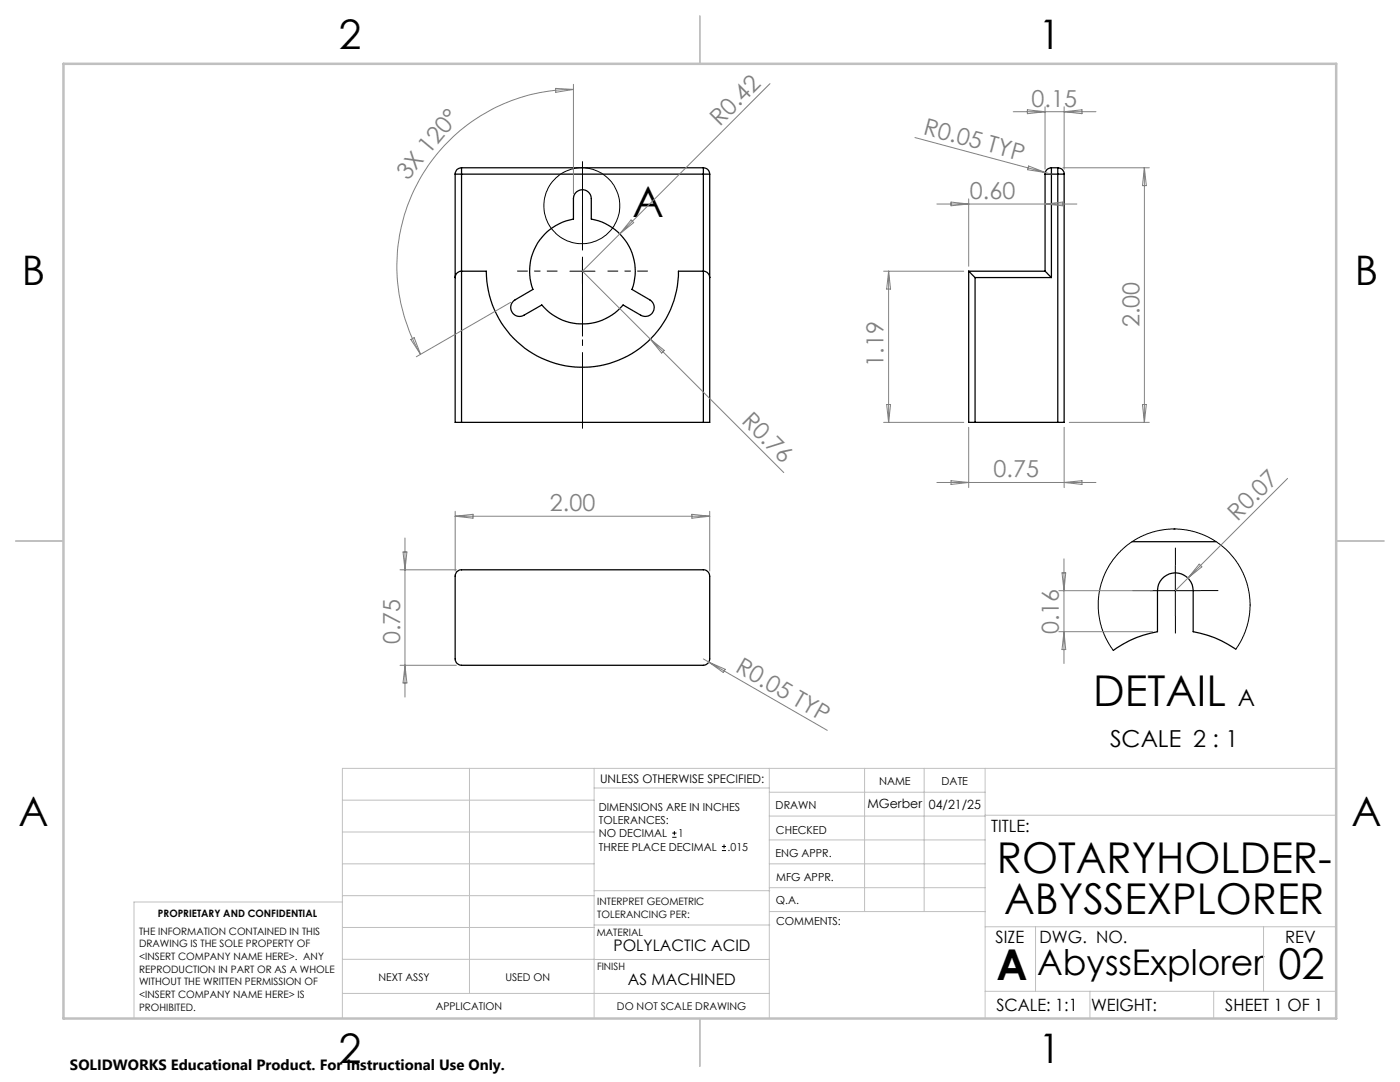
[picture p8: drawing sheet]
<svg xmlns="http://www.w3.org/2000/svg" width="279mm" height="216mm" viewBox="0 0 279 216" stroke-linecap="round" stroke-linejoin="round" font-family="sans-serif">
<g fill="none" stroke="#000" stroke-width=".25">
<path d="M90.8 34.7v49.6h1.3M90.8 34.7h1.3M92.1 33.5v1.2M92.1 33.5a1.21 1.21 0 0 0-1.3 1.2M92.1 34.7v49.6M92.1 34.7h48.3M92.1 33.5h48.3M115.1 38.3a1.77 1.77 0 0 1 1.9-.3 1.77 1.77 0 0 1 1 1.6v4.1a10.5 10.5 0 0 1 8.1 14l3.6 2.1a1.78 1.78 0 0 1 .6 2.5 1.78 1.78 0 0 1-2.4 .6l-3.5-2a10.6 10.6 0 0 1-16.3 0l-3.5 2a1.77 1.77 0 0 1-2.4-.7 1.77 1.77 0 0 1 .6-2.4l3.6-2.1a10.5 10.5 0 0 1 8-14v-4.1l.1-.6zM140.4 33.5v1.2M140.4 34.7h1.2M140.4 33.5a1.26 1.26 0 0 1 1.2 1.2M140.4 34.7v49.6"/>
<path d="M141.6 34.7v49.6h-1.2M208.6 34.7h1.2M208.6 34.7v19.4M209.8 33.5v1.2M209.8 33.5a1.26 1.26 0 0 0-1.2 1.2M209.8 34.7h1.3M209.8 33.5h1.3M209.8 34.7v20.7M211.1 33.5v1.2M211.1 33.5a1.21 1.21 0 0 1 1.3 1.2M211.1 34.7h1.3M211.1 34.7v49.6"/>
<path d="M212.4 34.7v49.6h-1.3M90.8 55.4a1.25 1.25 0 0 1 1.3-1.3h4.9a19.2 19.2 0 0 0 19.2 19.2 19.2 19.2 0 0 0 19.2-19.2h5a1.25 1.25 0 0 1 1.2 1.3M193.3 54.1l1.3 1.3M193.3 54.1v30.2h1.3M193.3 54.1h15.3M194.6 55.4v28.9M194.6 55.4h15.2M208.6 54.1l1.2 1.3M92.1 84.3h48.3M194.6 84.3h16.5M91.2 114.1l.7-.4h48.5a1.26 1.26 0 0 1 1.2 1.3v16.5a1.33 1.33 0 0 1-1.2 1.3h-48.3a1.26 1.26 0 0 1-1.3-1.3v-16.8zM225.9 108.1h16.8"/>
<path d="M234.3 105.6h.1M246.6 129.5l-.3-.2a20.7 20.7 0 0 0-8.2-3.3v-8.1a3.6 3.6 0 0 0-3.5-3.6 3.6 3.6 0 0 0-3.6 3.6v8.1a20.6 20.6 0 0 0-8.8 3.8"/>
</g>
<g fill="none" stroke="#000" stroke-width=".2">
<path d="M113.7 54.1h5M116.2 51.6v5M229.6 117.9h10M234.6 112.9v10M246.6 129.5l1.1-1.6 .8-1.8 .7-2.5 .2-1.8v-2.2l-.3-2.2-.6-2.2-.7-1.4-1.2-2-1.2-1.4-1.3-1.3-2-1.4-1.7-.9-2.1-.7-2.1-.4-2.6-.1-2.2 .2-2.5 .7-1.8 .9-1.5 .9-1.3 1.1-1.5 1.4-1.3 1.7-.9 1.8-.9 2.3-.4 1.9-.1 1.3 .1 2.6 .3 2 .6 1.8 .9 2 1.1 1.6M134.2 167.1h.8M134.2 166.2h.8M134.6 165.8v.9M144.1 169.7h.8M144.1 168.9h.8M144.5 168.5v.8"/>
<circle cx="116.1" cy="41" r="7.6"/>
</g>
<g fill="none" stroke="#808080" stroke-width=".2">
<path d="M110.9 17.6l3.5 .3-3.5 .5zM114.4 17.9a35.2 35.2 0 0 0-30.5 52.8M114.4 16.8v21.8M153.7 16.7l-37.5 37.4 13.6 13.6M182.6 27.4l26 7M193.3 39.7v13.4M202.2 22.3h16.5M205 21.9l3.6 .4-3.6 .4zM205.3 33.1l3.3 1.3-3.5-.5zM208.6 21.3v12.5M208.6 34.4l1.2 .3M212.1 33.5h17.3"/>
<path d="M212.4 21.3v12.5M212.4 22.3l3.5-.4v.8zM228.4 33.5v50.8M228.4 33.5l.4 3.5h-.8zM125.9 43.9l.6 .5-2.8 2.3zM176.4 54.1h15.9M177.3 54.1v30.2M177.3 54.1l.4 3.6h-.7zM187 40.7h27.9M189.8 40.3l3.5 .4-3.5 .4zM208.6 40.7l3.5-.4v.8zM82 67.7l.7-.3 1.2 3.3z"/>
<path d="M101.9 60.3l-18.8 10.9M129.8 67.7l26.6 26.6M129.8 67.7l2.8 2.2-.6 .5zM176.4 84.3h15.9M177 80.7h.7l-.4 3.6zM187 96.3h31.7M189.8 95.9l3.5 .4-3.5 .4zM193.3 85.3v12M212.4 85.3v12M212.4 96.3l3.5-.4v.8zM213.4 84.3h16M228 80.7h.8l-.4 3.6z"/>
<path d="M257 95.5l-22.4 22.4M79.8 113.7h11.3M80.4 110.1h.8l-.4 3.6zM80.8 107.4v31.7M90.8 102v11.9M90.8 103h50.8M90.8 103l3.6-.4v.8zM138.1 102.6l3.5 .4-3.5 .4zM141.6 102v11.9M211.3 117.9h18.7M211.9 114.3h.8l-.4 3.6zM212.3 111.5v20.9"/>
<path d="M239.3 112.6l.6 .5-2.8 2.3zM79.8 132.8h11.3M80.8 132.8l.4 3.5h-.8zM140.4 131.5l1.1 .6M141.5 132.1l23.6 13.6M141.5 132.1l3.2 1.5-.3 .6zM211.3 126h18.7M212.3 126l.4 3.6h-.8z"/>
</g>
<path d="M229.6 117.8h-3.6M234.6 112.8v-3.5M239.6 117.8h3.5M234.6 122.8v3.6" fill="none" stroke="#000" stroke-width=".2" stroke-dasharray="15.2 1.3 1.3 1.3" stroke-linecap="butt"/>
<path d="M116.2 86.3v-54.8" fill="none" stroke="#000" stroke-width=".2" stroke-dasharray="15.2 1.3 1.3 1.3" stroke-dashoffset="-.7" stroke-linecap="butt"/>
<path d="M111.2 54.1h-8M116.2 49.1v-8M116.2 59.1v8M121.2 54.1h8.1" fill="none" stroke="#000" stroke-width=".2" stroke-dasharray="15.2 1.3 1.3 1.3" stroke-dashoffset="13.1" stroke-linecap="butt"/>
<g fill="none" stroke="#c0c0c0" stroke-width=".2">
<path d="M68.3 159.7h50.3M93.7 153.3v44.9M118.6 153.3v49.9M118.6 157.2h34.9M153.5 153.3v49.9M153.5 158.1h43.1M172.5 153.3v28.6M184.4 153.3v28.6M196.6 153.3v49.9M266.7 153.3h-198.4v49.9M68.3 178.7h50.3M68.3 172.4h50.3"/>
<path d="M68.3 166h50.3M68.3 180h-41.6v23.2M118.6 177.7h35M153.5 167.6h43.1M153.5 162.8h43.1M153.5 172.4h43.1M153.5 177.1h43.1M196.6 162.7h70.1M68.3 198.2h85.2M68.3 191.4l85.2 .1M68.3 185.1h50.3M118.6 184.6h35"/>
<path d="M153.6 181.9h43M196.6 197.8h70.1M196.6 184.9h70.1M206.7 184.9v12.9M217.5 197.8v5.4M242.2 197.8v5.4M252.2 184.9v12.9"/>
</g>
<path d="M139.7 3.2v9.5M3.1 107.9h9.6M266.7 107.9h9.5M139.7 203.2v9.6" fill="none" stroke="#c0c0c0" stroke-width=".25"/>
<path d="M12.7 12.7h254v190.5h-254z" fill="none" stroke="#c0c0c0" stroke-width=".5"/>
<g font-size="8.5">
<text x="126.2" y="43.4">A</text>
<text x="218.2" y="140.8">DETAIL</text>
<text x="198.9" y="174.2">ROTARYHOLDER-</text>
<text x="200.4" y="182.3">ABYSSEXPLORER</text>
<text x="198.9" y="195.5">A</text>
<text x="255.1" y="195.4">02</text>
</g>
<g font-size="8.1">
<text x="67.6" y="9.7">2</text>
<text x="207.3" y="9.7">1</text>
<text x="4.4" y="57">B</text>
<text x="270.4" y="57">B</text>
<text x="3.7" y="164.9">A</text>
<text x="269.7" y="164.9">A</text>
<text x="67.6" y="212.2">2</text>
<text x="207.3" y="212.2">1</text>
</g>
<text font-size="7.1" x="207" y="194.6">AbyssExplorer</text>
<g font-size="4.7" fill="#808080">
<text x="205.9" y="21.3">0.15</text>
<text x="143.6" y="25.3" transform="rotate(-45 143.6 25.3)">R0.42</text>
<text x="184.1" y="26.8" transform="rotate(15 184.1 26.8)">R0.05 TYP</text>
<text x="81.4" y="36.2" transform="rotate(-50 81.4 36.2)">3X 120°</text>
<text x="193.6" y="39.7">0.60</text>
<text x="227.4" y="65.3" transform="rotate(-90 227.4 65.3)">2.00</text>
<text x="176.3" y="73.1" transform="rotate(-90 176.3 73.1)">1.19</text>
<text x="147.8" y="84.2" transform="rotate(45 147.8 84.2)">R0.76</text>
<text x="198.3" y="95.3">0.75</text>
<text x="109.8" y="102">2.00</text>
<text x="247" y="104.1" transform="rotate(-45 247 104.1)">R0.07</text>
<text x="79.8" y="128.5" transform="rotate(-90 79.8 128.5)">0.75</text>
<text x="211.3" y="126.5" transform="rotate(-90 211.3 126.5)">0.16</text>
<text x="146.6" y="133.9" transform="rotate(30 146.6 133.9)">R0.05 TYP</text>
</g>
<g font-size="4.7">
<text x="247.1" y="140.8">A</text>
<text x="221.5" y="149">SCALE 2 : 1</text>
</g>
<g font-size="3.4">
<text x="197.8" y="166">TITLE:</text>
<text x="198.7" y="188.1">SIZE</text>
<text x="207.5" y="188.1">DWG. NO.</text>
<text x="256.5" y="188.2">REV</text>
<text x="198.8" y="201.7">SCALE: 1:1</text>
<text x="217.7" y="201.8">WEIGHT:</text>
<text x="244.5" y="201.7">SHEET 1 OF 1</text>
</g>
<g font-size="3.2">
<text x="122.4" y="189.8">POLYLACTIC ACID</text>
<text x="125.3" y="196.6">AS MACHINED</text>
</g>
<text font-size="3" x="14" y="213.5">SOLIDWORKS Educational Product. For Instructional Use Only.</text>
<g font-size="2.5">
<text x="173.1" y="161.3">MGerber</text>
<text x="185.4" y="161.4">04/21/25</text>
</g>
<text font-size="2.4" x="119.8" y="156.2">UNLESS OTHERWISE SPECIFIED:</text>
<g font-size="2.2">
<text x="119.5" y="161.8">DIMENSIONS ARE IN INCHES</text>
<text x="154.8" y="161.4">DRAWN</text>
<text x="175.4" y="156.6">NAME</text>
<text x="187.9" y="156.7">DATE</text>
<text x="119.5" y="164.4">TOLERANCES:</text>
<text x="119.5" y="167.1">NO DECIMAL</text>
<text x="135.3" y="167.1">1</text>
<text x="154.9" y="166.3">CHECKED</text>
<text x="119.5" y="169.7">THREE PLACE DECIMAL</text>
<text x="145.2" y="169.7">.015</text>
<text x="154.8" y="171">ENG APPR.</text>
<text x="154.9" y="175.7">MFG APPR.</text>
<text x="154.9" y="180.4">Q.A.</text>
<text x="154.9" y="184.6">COMMENTS:</text>
</g>
<g font-size="2.1">
<text x="75.5" y="195.7">NEXT ASSY</text>
<text x="100.9" y="195.7">USED ON</text>
<text x="86.9" y="201.5">APPLICATION</text>
<text x="123.1" y="201.6">DO NOT SCALE DRAWING</text>
</g>
<g font-size="2">
<text x="31.5" y="182.9">PROPRIETARY AND CONFIDENTIAL</text>
<text x="119.2" y="180.6">INTERPRET GEOMETRIC</text>
<text x="119.2" y="183.1">TOLERANCING PER:</text>
<text x="27.8" y="186.5">THE INFORMATION CONTAINED IN THIS</text>
<text x="27.8" y="189">DRAWING IS THE SOLE PROPERTY OF</text>
<text x="27.8" y="191.6">&lt;INSERT COMPANY NAME HERE&gt;. ANY</text>
<text x="119.1" y="186.7">MATERIAL</text>
<text x="27.8" y="194.1">REPRODUCTION IN PART OR AS A WHOLE</text>
<text x="27.8" y="196.6">WITHOUT THE WRITTEN PERMISSION OF</text>
<text x="119.1" y="193.5">FINISH</text>
<text x="27.8" y="199.1">&lt;INSERT COMPANY NAME HERE&gt; IS</text>
<text x="27.8" y="201.7">PROHIBITED.</text>
</g>
</svg>
